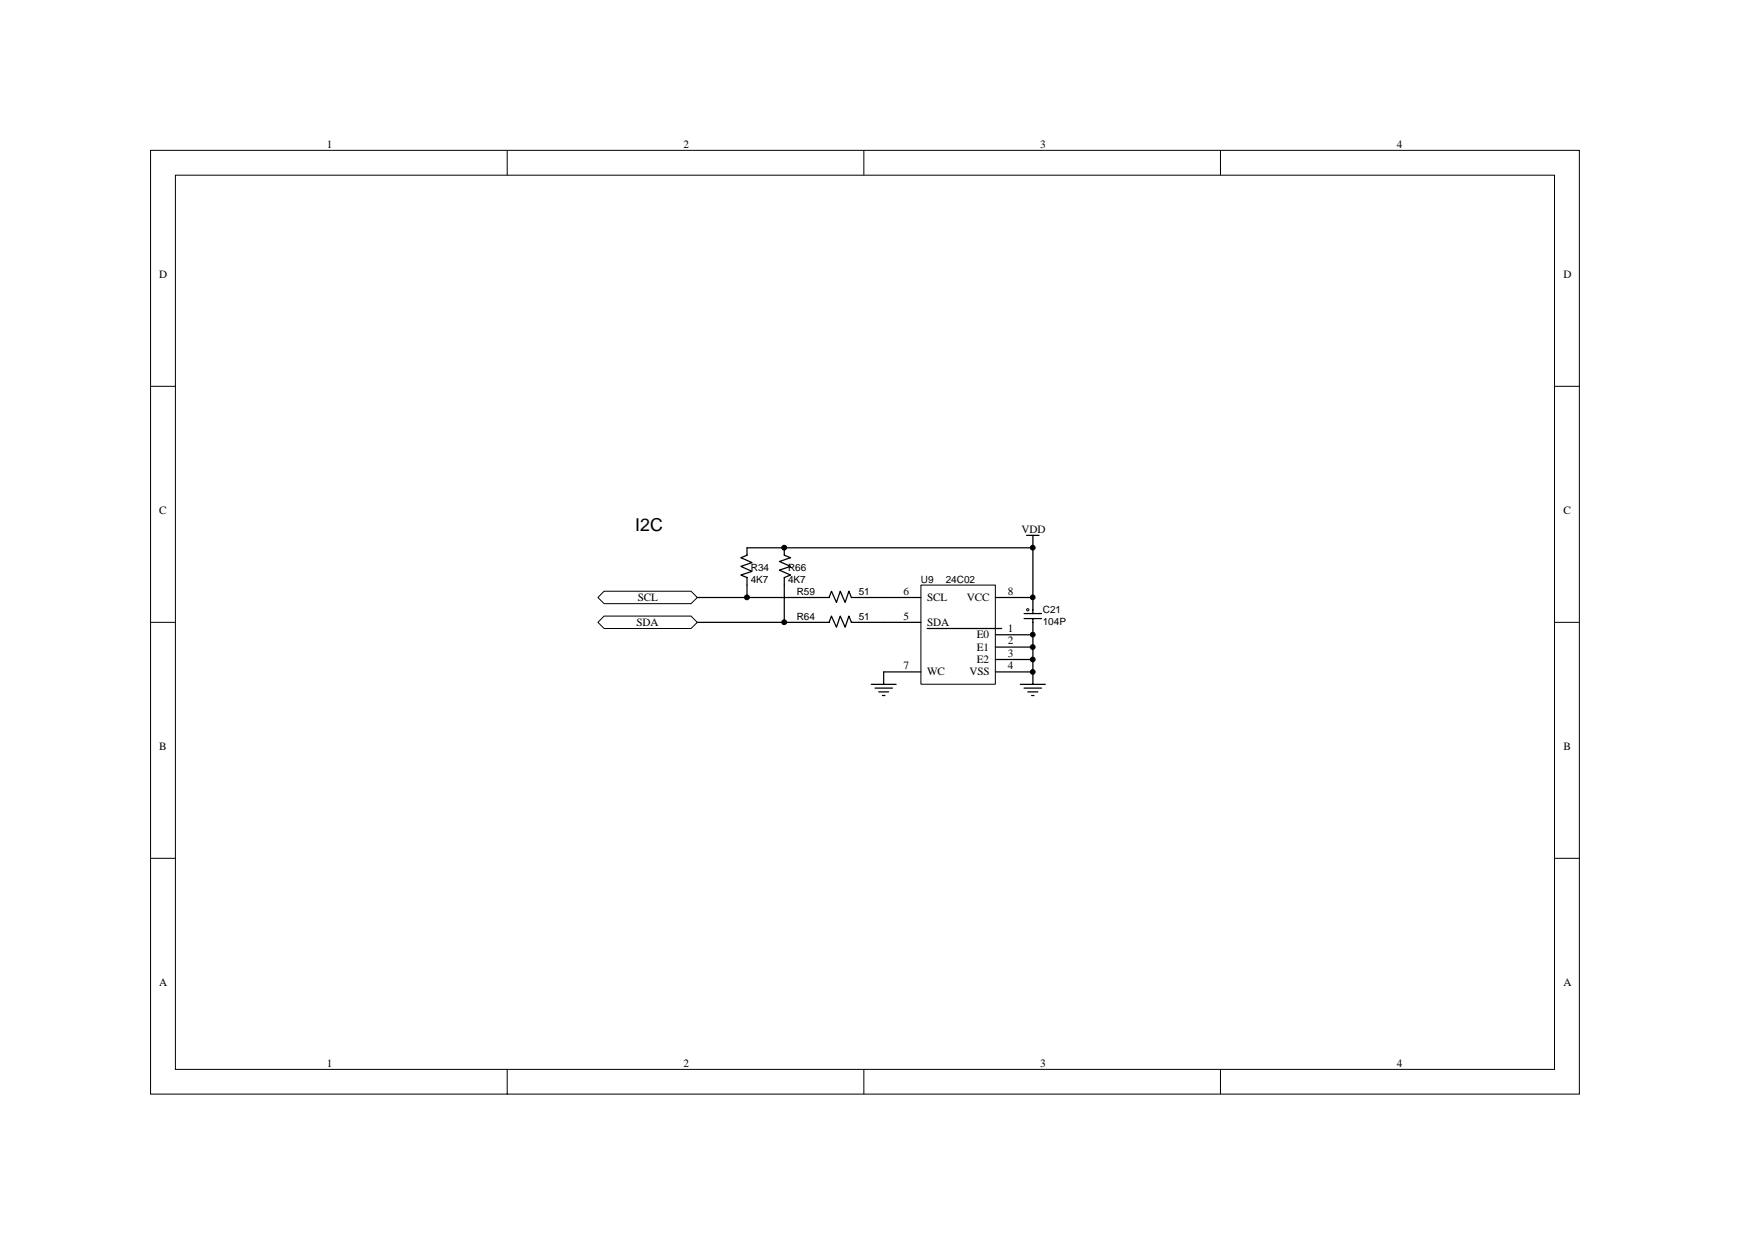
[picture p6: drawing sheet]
<svg xmlns="http://www.w3.org/2000/svg" width="297mm" height="210mm" viewBox="0 0 297 210" stroke-linecap="round" stroke-linejoin="round" font-family="sans-serif">
<g fill="none" stroke="#000" stroke-width=".17">
<path d="M25.4 25.4h241v159.1h-241zM29.6 29.5h232.6v150.9h-232.6zM85.6 25.4v4.1M145.7 25.4v4.1M205.9 25.4v4.1M25.4 65.2h4.2M262.2 65.2h4.2M25.4 105h4.2M262.2 105h4.2M25.4 144.8h4.2M262.2 144.8h4.2M85.6 180.4v4.2"/>
<path d="M145.7 180.4v4.2M205.9 180.4v4.2"/>
</g>
<path d="M126 92.4v1.2l-1 .5 1.8 .8-1.8 .6 1.8 .9-1.8 .6 1 .4v1.3M132.3 92.4v1.2l1 .5-1.8 .6 1.8 .8-1.8 .7 1.8 .8-1 .4v1.3" fill="none" stroke="#000" stroke-width=".21"/>
<path d="M155.4 98.7h12.5v16.7h-12.5z" fill="#fff"/>
<path d="M155.3 98.7h12.6v16.7h-12.6z" fill="none" stroke="#000" stroke-width=".17"/>
<g fill="none" stroke="#000" stroke-width=".21">
<path d="M149.1 113.3h6.2M149.1 105h6.2M149.1 100.8h6.2M156.4 106h12.6M167.9 107.1h6.3M167.9 109.1h6.3M167.9 111.2h6.3M167.9 113.3h6.3M167.9 100.8h6.3v2.7M172.1 115.4h4.2M172.7 116.1h3M172.7 104.3h3"/>
<path d="M172.7 103.5h3M173.4 116.7h1.6M174 117.3h.4M174.2 104.3v11.1"/>
</g>
<path d="M173.2 102.7h.3v.3h-.3z" fill-rule="evenodd" fill="#fff" stroke="#000" stroke-width=".17"/>
<path d="M126 92.4h48.2v8.4M126 98.7v2.1M132.3 98.7v6.3M173.2 90.3h2.1M174.2 90.3v2.1M117.6 100.8h21M117.6 105h21M147 115.4h4.1M147.6 116.1h2.9M148.2 116.7h1.7M148.8 117.3h.5M149.1 113.3v2.1" fill="none" stroke="#000" stroke-width=".21"/>
<g fill="#fff" stroke="#000" stroke-width=".17">
<path d="M101.9 99.7h14.7l1 1.1-1 1h-14.7l-1-1z" fill-rule="evenodd"/>
<path d="M101.9 103.9h14.7l1 1.1-1 1h-14.7l-1-1z" fill-rule="evenodd"/>
</g>
<g fill="#000" stroke="#000" stroke-width=".17">
<circle cx="132.3" cy="92.4" r=".41"/>
<circle cx="174.2" cy="92.4" r=".4"/>
<circle cx="126" cy="100.8" r=".41"/>
<circle cx="132.3" cy="104.9" r=".41"/>
<circle cx="174.2" cy="113.3" r=".4"/>
<circle cx="174.2" cy="100.8" r=".4"/>
<circle cx="174.2" cy="109.1" r=".4"/>
<circle cx="174.2" cy="111.2" r=".4"/>
<circle cx="174.2" cy="107" r=".4"/>
</g>
<path d="M138.6 100.8h1.2l.4-1.1 .9 1.9 .6-1.9 .9 1.9 .6-1.9 .4 1.1h5.5M138.6 105h1.2l.4-1.1 .9 1.9 .6-1.9 .9 1.9 .6-1.9 .4 1.1h5.5" fill="none" stroke="#000" stroke-width=".21"/>
<text font-size="3" x="107.1" y="89.6">I2C</text>
<g font-size="1.9">
<text x="55.2" y="24.9">1</text>
<text x="115.3" y="24.9">2</text>
<text x="175.5" y="24.9">3</text>
<text x="235.6" y="24.9">4</text>
<text x="26.9" y="46.9">D</text>
<text x="263.7" y="46.9">D</text>
<text x="26.9" y="86.7">C</text>
<text x="172.3" y="89.8">VDD</text>
<text x="263.7" y="86.7">C</text>
<text x="107.6" y="101.3">SCL</text>
<text x="152.4" y="100.3">6</text>
<text x="156.4" y="101.3">SCL</text>
<text x="163.1" y="101.3">VCC</text>
<text x="170" y="100.3">8</text>
<text x="107.4" y="105.5">SDA</text>
<text x="152.4" y="104.5">5</text>
<text x="156.4" y="105.5">SDA</text>
<text x="164.8" y="107.6">E0</text>
<text x="170" y="106.6">1</text>
<text x="152.4" y="112.9">7</text>
<text x="156.4" y="113.9">WC</text>
<text x="163.5" y="113.9">VSS</text>
<text x="164.8" y="109.7">E1</text>
<text x="164.8" y="111.8">E2</text>
<text x="170" y="112.9">4</text>
<text x="170" y="108.7">2</text>
<text x="170" y="110.8">3</text>
<text x="26.9" y="126.5">B</text>
<text x="263.7" y="126.5">B</text>
<text x="26.9" y="166.3">A</text>
<text x="263.7" y="166.3">A</text>
<text x="55.2" y="179.9">1</text>
<text x="115.3" y="179.9">2</text>
<text x="175.5" y="179.9">3</text>
<text x="235.6" y="179.9">4</text>
</g>
<g font-size="1.7">
<text x="126.6" y="96.2">R34</text>
<text x="126.6" y="98.3">4K7</text>
<text x="132.9" y="96.2">R66</text>
<text x="132.9" y="98.3">4K7</text>
<text x="134.4" y="100.4">R59</text>
<text x="144.9" y="100.4">51</text>
<text x="155.3" y="98.3">U9</text>
<text x="159.5" y="98.3">24C02</text>
<text x="134.4" y="104.6">R64</text>
<text x="144.9" y="104.6">51</text>
<text x="175.9" y="103.3">C21</text>
<text x="175.9" y="105.4">104P</text>
</g>
</svg>
